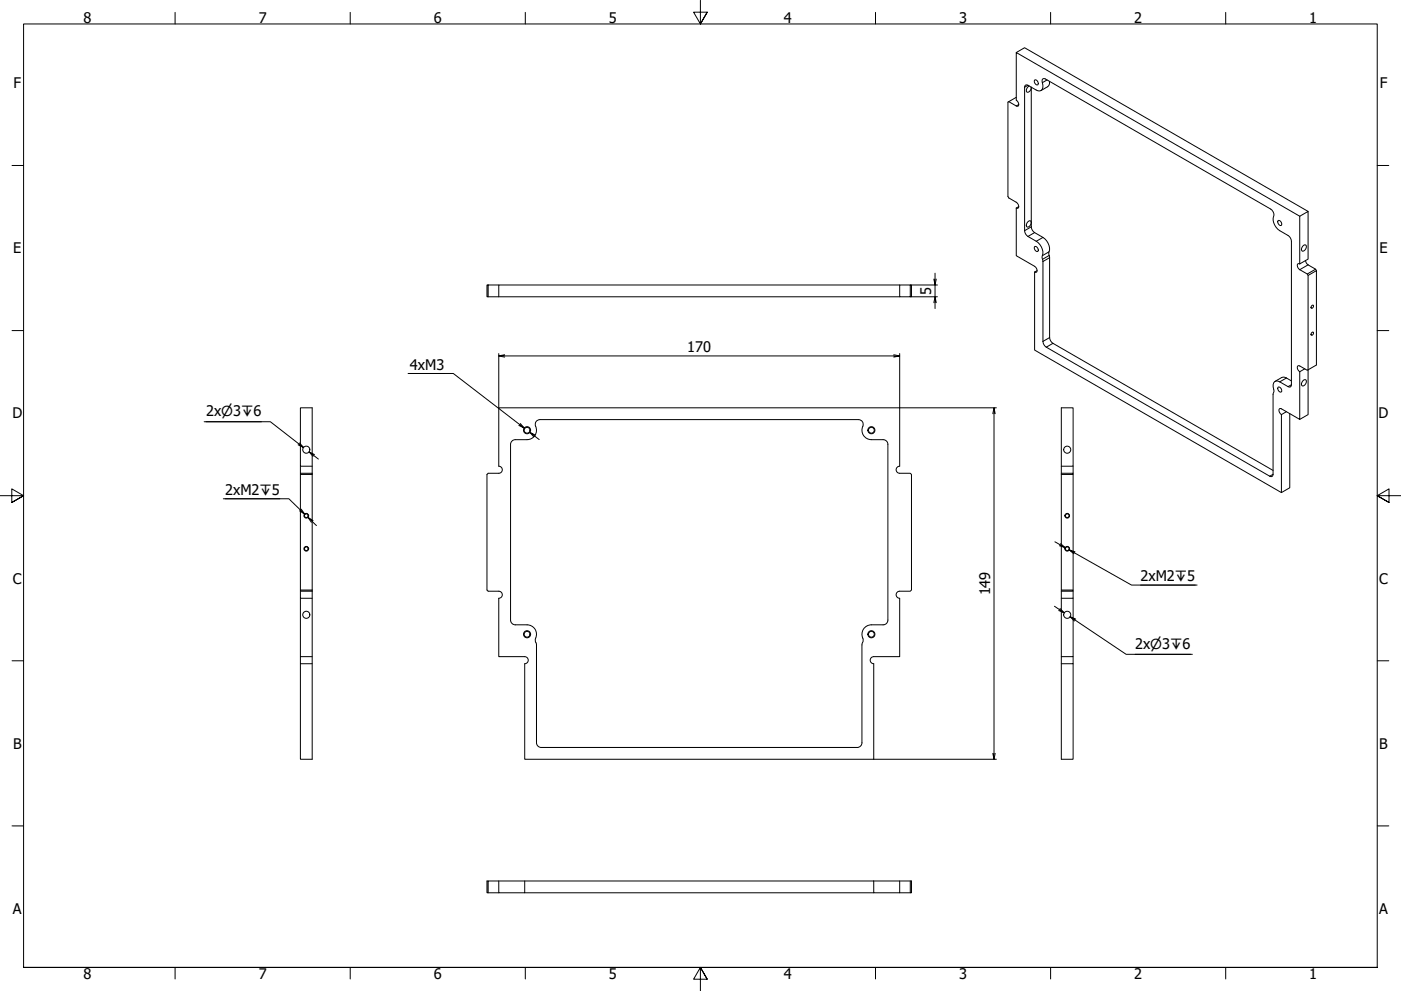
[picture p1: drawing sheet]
<svg xmlns="http://www.w3.org/2000/svg" width="594mm" height="420mm" viewBox="0 0 594 420" stroke-linecap="round" stroke-linejoin="round" font-family="sans-serif">
<!-- layer: Visible (ISO) -->
<g fill="none" stroke="#000" stroke-width=".42">
<path d="M430.9 22.3l3.6-2.1 120.2 69.4M434.9 36.1l1 .1 3.5 2a1.81 1.81 0 0 0 2.3 0 1.81 1.81 0 0 0 .5-2.1 2.38 2.38 0 0 1 .1-2.7l1 .1 95.5 55.1a2.87 2.87 0 0 1 1.1 3.9 6.1 6.1 0 0 0 2.8 5.3l3.5 2a3.1 3.1 0 0 1 1.4 2.5l-.1 61.4-.8 .4-.5-.2-3.5-2a1.81 1.81 0 0 0-2.3 0 1.81 1.81 0 0 0-.5 2.1l.3 1.6-.4 1.6v33.9l-.4 .9-.4 .1-95.3-54.9a3.1 3.1 0 0 1-1.4-2.5v-33.8l-.4-1.5a5.9 5.9 0 0 0-2.5-7.1l-3.5-2a3.1 3.1 0 0 1-1.4-2.5v-60.8zM436.4 36.5a1.9 1.9 0 0 0-.9 2.6 1.74 1.74 0 0 0 1.8-2.1v59.2a3.1 3.1 0 0 0 1.4 2.4 9.2 9.2 0 0 1 6.1 5.5 4 4 0 0 1-.1 3.1l.4 2v33.9a3.1 3.1 0 0 0 1.4 2.5l93.3 53.9M438.9 33.8a1.27 1.27 0 0 1 1.2 .8 1.27 1.27 0 0 1-.3 1.5 1.49 1.49 0 0 1-.9-2.3zM445.1 34.5l-.3 1.8-3.4 2.1M427.8 43.1l3.1 1.8 .9 .1a1.81 1.81 0 0 0-.9-2.5v-20.2l120.2 69.4M430.9 41.3l-3.5 2v40l.4 .6 3.1 1.9a1.49 1.49 0 0 1 .5 2.5l-.5-.1M430.9 88.2v20.2l7.8 4.5a1.49 1.49 0 0 1 .5 2.6l-.5-.1M432 87.6l-1.1 .6M436.1 93.8l.9-.1a1.61 1.61 0 0 1-.1 1.7 1.61 1.61 0 0 1-1.6 .7 2.04 2.04 0 0 1 .8-2.3zM541.9 93.6a1.32 1.32 0 0 1 1.4 .6 1.32 1.32 0 0 1-.1 1.4 1.48 1.48 0 0 1-1.3-2zM551.1 91.7l3.6-2.1v20.2l-3.6 2.1"/>
<path d="M551.1 91.7v20.2M438.7 115.4v33l104.7 60.4M438.9 104.5a1.28 1.28 0 0 1 1.2 .7 1.28 1.28 0 0 1-.3 1.5 1.5 1.5 0 0 1-.9-2.2zM439.8 114.7l-1.1 .7M551.1 111.9h-.8a1.8 1.8 0 0 0 .8 2.4l3.2 1.9 .4 .6v40l-.4 .2-3.2-1.8-.8-.1a1.8 1.8 0 0 0 .8 2.5M552.8 104l.9-.1a1.61 1.61 0 0 1-.1 1.7 1.61 1.61 0 0 1-1.6 .7 2.04 2.04 0 0 1 .8-2.3zM553.6 110.5l.7 1.5 3.6 2.1M554.7 116.8l3.5-2.1v40l-3.5 2.1v19l-3.6 2M558.2 114.7l-.3-.6-3.6 2.1M206.5 120.8h.5v5h-.5zM207 125.8h174.5M207 120.8h4.5"/>
<path d="M381.5 120.8h-170v5M386 120.8h-4.5v5h5v-5h-.5v5M556.3 129.5h.7a.93 .93 0 0 1-1 1.2v-.8zM551.1 157.6v20.2l-7.7-4.5h-.9a1.8 1.8 0 0 0 .9 2.5M553.3 156.4l-2.2 1.2M556.3 140.9l.7 .1a.93 .93 0 0 1-1 1.1zM211.5 172.9h170v24.8a1.5 1.5 0 0 0-1.5 1.5 1.5 1.5 0 0 0 1.5 1.5h4.5l.5 .5v49l-.5 .5h-4.5a1.5 1.5 0 0 0-1.5 1.5 1.5 1.5 0 0 0 1.5 1.5v24.7h-11a1.5 1.5 0 0 0-1.5 1.5 1.5 1.5 0 0 0 1.5 1.5v40.5h-148v-40.5a1.5 1.5 0 0 0 1.5-1.5 1.5 1.5 0 0 0-1.5-1.5h-11v-24.7a1.5 1.5 0 0 0 1.5-1.5 1.5 1.5 0 0 0-1.5-1.5h-4.5l-.5-.5v-49l.5-.5h4.5a1.5 1.5 0 0 0 1.5-1.5 1.5 1.5 0 0 0-1.5-1.5zM541.9 164.2a1.31 1.31 0 0 1 1.4 .6 1.31 1.31 0 0 1-.1 1.4 1.48 1.48 0 0 1-1.3-2zM543.4 175.8v33M545.5 174.6l-2.1 1.2M546.9 175.4v31.4l-3.5 2M547.6 161.5l-2.1-1.2-1.4-.4-3.4 1.8"/>
<path d="M552.8 161.2l.9-.2a1.61 1.61 0 0 1-.1 1.8 1.61 1.61 0 0 1-1.6 .6 2.04 2.04 0 0 1 .8-2.2zM127.4 197.7v3M132.4 197.7h-5v-24.8h5v27.8M369.5 186.4l5.5 .1 1.2 .9 .3 1v74.5l-.3 1-1.2 .9-5.5 .1M369.5 186.4a4.2 4.2 0 0 1-3.5-6.4 2 2 0 0 0-2-2.1h-135.1a2.11 2.11 0 0 0-1.6 3.4 4 4 0 0 1-3.8 5.1l-5.5 .1-1.2 .9-.3 1v74.5l.3 1 1.2 .9 5.5 .1a4.2 4.2 0 0 1 3.5 6.4l.5 2.1v41.5l.6 1.4 1.4 .6 134.5-.1 1.2-.9 .3-1 .1-42a3.2 3.2 0 0 0-.1-3.4 4 4 0 0 1 4-4.6M450 197.7h5v-24.8h-5v149h5v-40.5M455 197.7v3M127.4 201.2v49M132.4 200.7h-5v.5h5M132.4 200.7v50M450 201.2h5v49M450 200.7h5v.5"/>
<path d="M127.4 250.7v3h5M127.4 253.7v24.7h5M132.4 250.2h-5v.5h5M132.4 250.7v71.2h-5v-40.5M450 250.2h5v.5h-5M455 250.7v3h-5M455 253.7v24.7h-5M127.4 278.4v3h5M455 278.4v3h-5M207 373.5h-.5v5h.5v-5h163.5M207 378.5h4.5M211.5 373.5v5h11v-5"/>
<path d="M222.5 378.5h148M370.5 373.5h16v5h-.5v-5M370.5 373.5v5h11v-5M381.5 378.5h4.5"/>
<circle cx="129.9" cy="190.7" r="1.5"/>
<circle cx="223.5" cy="182.4" r="1.23"/>
<circle cx="369.5" cy="182.4" r="1.23"/>
<circle cx="452.5" cy="190.7" r="1.5"/>
<circle cx="129.9" cy="218.7" r=".79"/>
<circle cx="452.5" cy="218.7" r=".79"/>
<circle cx="129.9" cy="232.7" r=".79"/>
<circle cx="452.5" cy="232.7" r=".79"/>
<circle cx="129.9" cy="260.7" r="1.5"/>
<circle cx="223.5" cy="268.9" r="1.23"/>
<circle cx="369.5" cy="268.9" r="1.23"/>
<circle cx="452.5" cy="260.7" r="1.5"/>
</g>
<!-- layer: Visible Narrow (ISO) -->
<g fill="none" stroke="#000" stroke-width=".42">
<path d="M435.9 36.2l-1.4 .8M444 33.9l-2 1.2M432 44.3l-1.1 .6M437.3 96.2l-2.8 1.6M438.7 98.6l-2.8 1.7M442.3 100.7l-2.9 1.6M444.8 106.8l-2.8 1.6M444.9 108.3l-2.8 1.6M445.1 109.2l-2.8 1.7M554.7 112.3l-3.6 2M445.1 143.1l-2.8 1.6M446.5 145.6l-2.8 1.6"/>
<path d="M545.5 160.3l-2.8 1.6M547.6 163.1l-1.4 .8M539.8 201.1l-1.4 .8"/>
<circle cx="223.5" cy="182.4" r="1.5"/>
<circle cx="369.5" cy="182.4" r="1.5"/>
<circle cx="129.9" cy="218.7" r="1"/>
<circle cx="452.5" cy="218.7" r="1"/>
<circle cx="129.9" cy="232.7" r="1"/>
<circle cx="452.5" cy="232.7" r="1"/>
<circle cx="223.5" cy="268.9" r="1.5"/>
<circle cx="369.5" cy="268.9" r="1.5"/>
</g>
<!-- layer: Border (ISO) -->
<g fill="none" stroke="#000" stroke-width=".42">
<path d="M74.2 5.3v4.9M148.5 5.3v4.9M222.7 5.3v4.9M297 .2v10l-2.9-5h5.8l-2.9 5 2.9-5M371.2 5.3v4.9M445.5 5.3v4.9M519.7 5.3v4.9M5.1 70.2h4.9M584 70.2h4.9M5.1 140.2h4.9M584 140.2h4.9M0 210.2h10l-5-2.9v5.7l5-2.8-5 2.8"/>
<path d="M594 210.2h-10l5-2.9v5.7l-5-2.8 5 2.8M5.1 280.2h4.9M584 280.2h4.9M5.1 350.2h4.9M584 350.2h4.9M10 410.2v-400h574v400h-574h574M74.2 410.2v4.9M148.5 410.2v4.9M222.7 410.2v4.9M299.9 415.2l-2.9-5 2.9 5h-5.8l2.9-5v10M371.2 410.2v4.9M445.5 410.2v4.9"/>
<path d="M519.7 410.2v4.9"/>
</g>
<!-- layer: Dimension (ISO) -->
<g fill="none" stroke="#000" stroke-width=".42">
<path d="M396.5 115.8v5l-.5-2.5M397 118.3l-.5 2.5v5l-.5 2.5M386.5 125.8h11M386.5 120.8h11M397 128.3l-.5-2.5v5M173 158.3h19.2l30.1 23.2-1.7-1.9M173.8 158.3h14.6M211.5 150.9l2.5 .5M211.5 149.9v23M214 150.4l-2.5 .5h170l-2.5 .5M379 150.4l2.5 .5M381.5 149.9v23h41"/>
<path d="M86.6 178.8h28.1l14 10.9-1.7-1.9M87.4 178.8h23.5M220.3 180l2 1.5-2.3-1.1M421.5 172.9l-.5 2.5M422 175.4l-.5-2.5v149l-.5-2.5M126.7 188.2l2 1.5-2.3-1.1M131.1 191.6l1.6 1.9M133.3 192.7l-2.2-1.1 3.9 3M224.7 183.3l1.7 1.9M227 184.5l-2.3-1.2 3.9 3.1M94.7 211.5h27.8l6.7 6.5-1.5-2.1M95.5 211.5h23.2"/>
<path d="M127.4 216.2l1.8 1.8-2.2-1.4M130.6 219.4l1.4 2.1M132.7 220.7l-2.1-1.3 3.6 3.4M447.3 229.7l4.4 2.5-2.5-.8M449.7 230.5l2 1.7M455.3 234.8l-1.9-1.6 26.4 14.9h27.8M455.8 233.9l-2.4-.7 2.2 1.2M447.1 257l4.2 2.8-2.4-1M449.5 258l1.8 1.8M483.6 248.1h23.2M455.6 263.3l-1.8-1.8 23.7 15.9h28.1M456.1 262.5l-2.3-1 2.1 1.4"/>
<path d="M481.3 277.4h23.5M422 319.4l-.5 2.5M370.5 321.9h52"/>
</g>
<g font-size="6.2">
<text x="35.4" y="9.8">8</text>
<text x="109.7" y="9.8">7</text>
<text x="183.9" y="9.8">6</text>
<text x="258.2" y="9.8">5</text>
<text x="332.4" y="9.8">4</text>
<text x="406.7" y="9.8">3</text>
<text x="480.9" y="9.8">2</text>
<text x="555.2" y="9.8">1</text>
<text x="5.7" y="37.4">F</text>
<text x="585" y="37.4">F</text>
<text x="5.6" y="107.4">E</text>
<text x="584.9" y="107.4">E</text>
<text x="394.8" y="125" transform="rotate(-90 394.8 125)">5</text>
<text x="291.4" y="149.2">170</text>
<text x="173.8" y="157.1">4xM3</text>
<text x="5.2" y="177.4">D</text>
<text x="87.4" y="176.6">2x⌀3↧6</text>
<text x="584.5" y="177.4">D</text>
<text x="95.5" y="209.9">2xM2↧5</text>
<text x="5.5" y="247.4">C</text>
<text x="483.6" y="246.5">2xM2↧5</text>
<text x="584.8" y="247.4">C</text>
<text x="419.8" y="252.5" transform="rotate(-90 419.8 252.5)">149</text>
<text x="481.3" y="275.2">2x⌀3↧6</text>
<text x="5.5" y="317.4">B</text>
<text x="584.8" y="317.4">B</text>
<text x="5.5" y="387.4">A</text>
<text x="584.8" y="387.4">A</text>
<text x="35.4" y="415.1">8</text>
<text x="109.7" y="415.1">7</text>
<text x="183.9" y="415.1">6</text>
<text x="258.2" y="415.1">5</text>
<text x="332.4" y="415.1">4</text>
<text x="406.7" y="415.1">3</text>
<text x="480.9" y="415.1">2</text>
<text x="555.2" y="415.1">1</text>
</g>
</svg>
